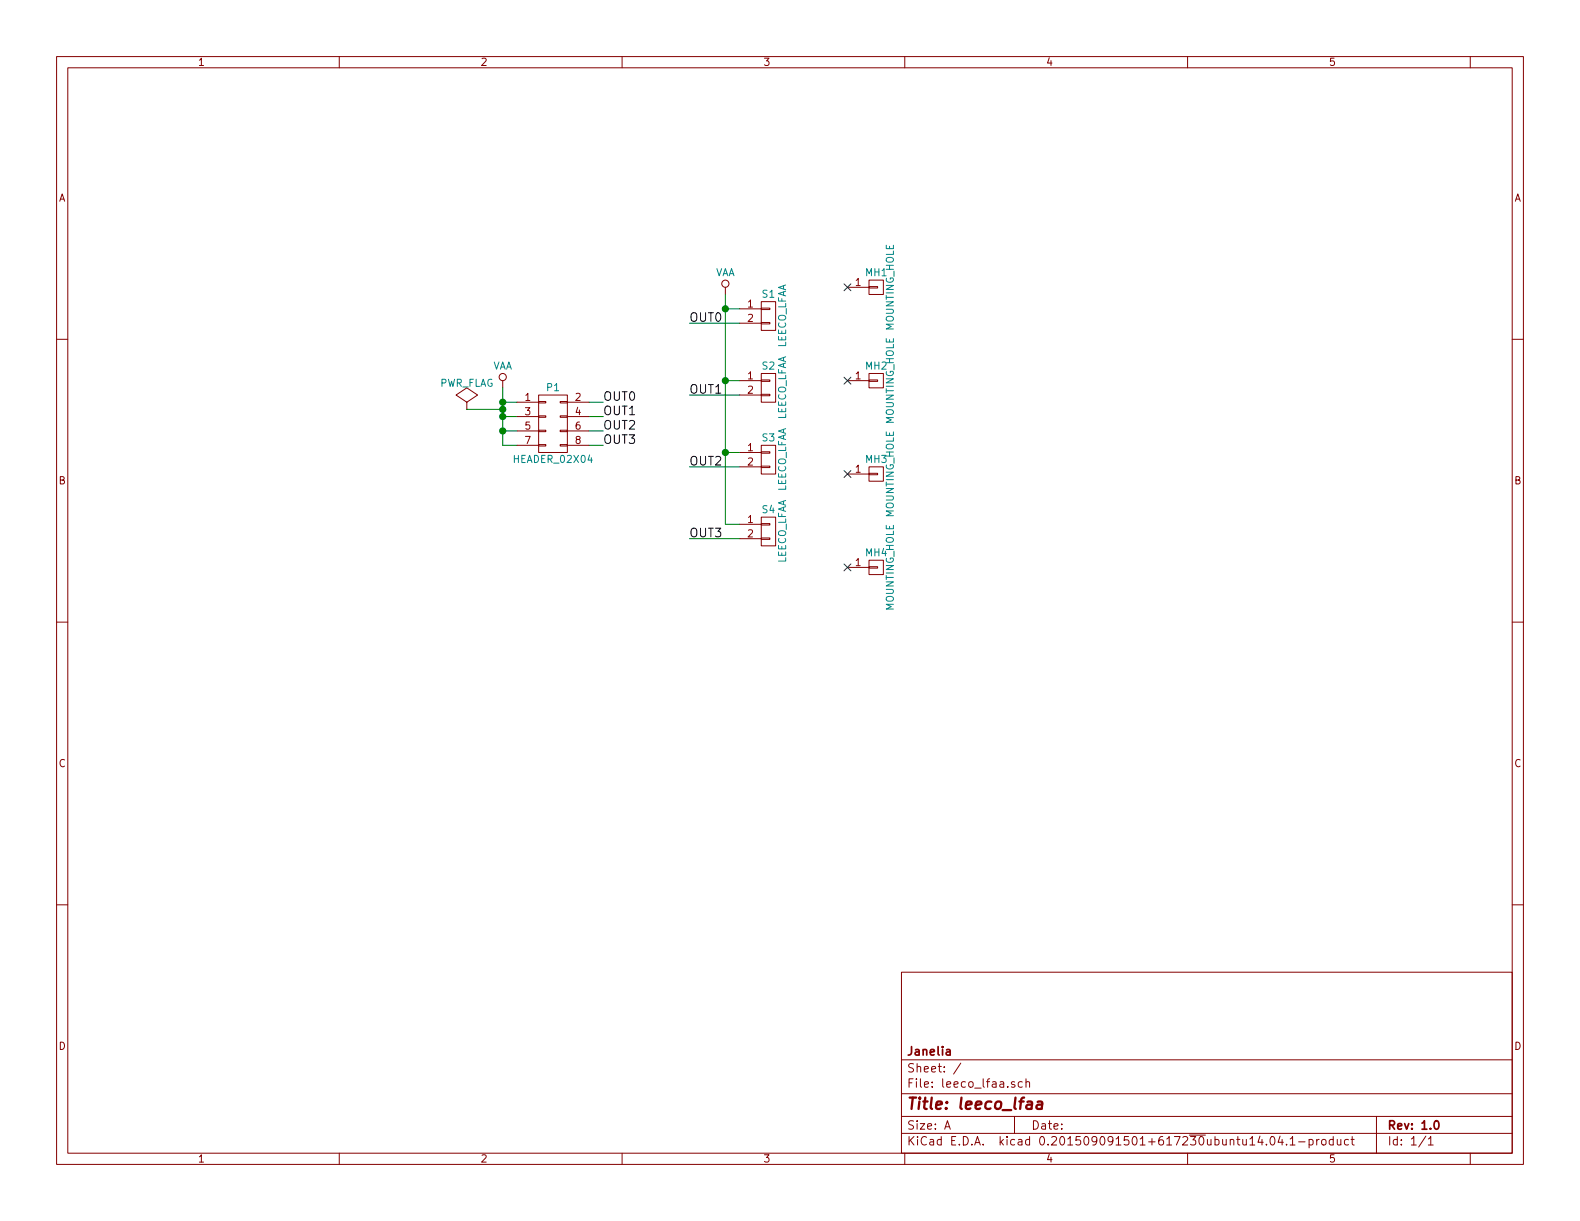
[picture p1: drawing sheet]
EESchema Schematic File Version 4
LIBS:leeco_lfaa-cache
EELAYER 26 0
EELAYER END
$Descr A 11000 8500
encoding utf-8
Sheet 1 1
Title "leeco_lfaa"
Date ""
Rev "1.0"
Comp "Janelia"
Comment1 ""
Comment2 ""
Comment3 ""
Comment4 ""
$EndDescr
$Comp
L power:VAA #PWR2
U 1 1
P 3500 2700
F 0 "#PWR2" H 3500 2550 50  0001 C CNN
F 1 "VAA" H 3500 2850 50  0000 C CNN
F 2 "" H 3500 2700 60  0000 C CNN
F 3 "" H 3500 2700 60  0000 C CNN
	1    3500 2700
	1    0    0    -1  
$EndComp
Wire Wire Line
	3500 2700 3500 2800
Wire Wire Line
	3500 3100 3600 3100
Wire Wire Line
	3600 3000 3500 3000
Connection ~ 3500 3000
Wire Wire Line
	3600 2900 3500 2900
Connection ~ 3500 2900
Wire Wire Line
	3600 2800 3500 2800
Connection ~ 3500 2800
$Comp
L power:VAA #PWR1
U 1 1
P 5050 2050
F 0 "#PWR1" H 5050 1900 50  0001 C CNN
F 1 "VAA" H 5050 2200 50  0000 C CNN
F 2 "" H 5050 2050 60  0000 C CNN
F 3 "" H 5050 2050 60  0000 C CNN
	1    5050 2050
	1    0    0    -1  
$EndComp
Wire Wire Line
	5150 3650 5050 3650
Wire Wire Line
	5050 3650 5050 3150
Wire Wire Line
	5150 3150 5050 3150
Connection ~ 5050 3150
Wire Wire Line
	5150 2650 5050 2650
Connection ~ 5050 2650
Wire Wire Line
	5150 2150 5050 2150
Connection ~ 5050 2150
Wire Wire Line
	5150 2250 4800 2250
Wire Wire Line
	4100 2800 4200 2800
Wire Wire Line
	4100 2900 4200 2900
Wire Wire Line
	4100 3000 4200 3000
Wire Wire Line
	4100 3100 4200 3100
Text Label 4200 2800 0    60   ~ 0
OUT0
Text Label 4200 2900 0    60   ~ 0
OUT1
Text Label 4200 3000 0    60   ~ 0
OUT2
Text Label 4200 3100 0    60   ~ 0
OUT3
Text Label 4800 2250 0    60   ~ 0
OUT0
Wire Wire Line
	5150 2750 4800 2750
Wire Wire Line
	5150 3250 4800 3250
Wire Wire Line
	5150 3750 4800 3750
Text Label 4800 2750 0    60   ~ 0
OUT1
Text Label 4800 3250 0    60   ~ 0
OUT2
Text Label 4800 3750 0    60   ~ 0
OUT3
$Comp
L power:PWR_FLAG #FLG1
U 1 1
P 3250 2850
F 0 "#FLG1" H 3250 2945 50  0001 C CNN
F 1 "PWR_FLAG" H 3250 3030 50  0000 C CNN
F 2 "" H 3250 2850 60  0000 C CNN
F 3 "" H 3250 2850 60  0000 C CNN
	1    3250 2850
	1    0    0    -1  
$EndComp
Wire Wire Line
	3500 2850 3250 2850
Connection ~ 3500 2850
$Comp
L leeco_lfaa:HEADER_02X04 P1
U 1 1
P 3850 2950
F 0 "P1" H 3850 3200 50  0000 C CNN
F 1 "HEADER_02X04" H 3850 2700 50  0000 C CNN
F 2 "leeco_lfaa:HEADER_02x04" H 3850 1750 60  0001 C CNN
F 3 "" H 3850 1750 60  0000 C CNN
F 4 "digikey" H 3950 3300 60  0001 C CNN "Vendor"
F 5 "732-5395-ND" H 4050 3400 60  0001 C CNN "PartNumber"
F 6 "CONN HEADER 8POS 2.54" H 4150 3500 60  0001 C CNN "Description"
	1    3850 2950
	1    0    0    -1  
$EndComp
$Comp
L leeco_lfaa:LEECO_LFAA S1
U 1 1
P 5350 2200
F 0 "S1" H 5350 2350 50  0000 C CNN
F 1 "LEECO_LFAA" V 5450 2200 50  0000 C CNN
F 2 "leeco_lfaa:LEECO_LFAA" H 5250 2250 60  0001 C CNN
F 3 "" H 5350 2350 60  0000 C CNN
F 4 "digikey" H 5450 2450 60  0001 C CNN "Vendor"
F 5 "ED1013-ND" H 5550 2550 60  0001 C CNN "PartNumber"
F 6 "CONN RECEPT PIN .032-.046in .240in" H 5650 2650 60  0001 C CNN "Description"
	1    5350 2200
	1    0    0    -1  
$EndComp
$Comp
L leeco_lfaa:LEECO_LFAA S2
U 1 1
P 5350 2700
F 0 "S2" H 5350 2850 50  0000 C CNN
F 1 "LEECO_LFAA" V 5450 2700 50  0000 C CNN
F 2 "leeco_lfaa:LEECO_LFAA" H 5250 2750 60  0001 C CNN
F 3 "" H 5350 2850 60  0000 C CNN
F 4 "digikey" H 5450 2950 60  0001 C CNN "Vendor"
F 5 "ED1013-ND" H 5550 3050 60  0001 C CNN "PartNumber"
F 6 "CONN RECEPT PIN .032-.046in .240in" H 5650 3150 60  0001 C CNN "Description"
	1    5350 2700
	1    0    0    -1  
$EndComp
$Comp
L leeco_lfaa:LEECO_LFAA S3
U 1 1
P 5350 3200
F 0 "S3" H 5350 3350 50  0000 C CNN
F 1 "LEECO_LFAA" V 5450 3200 50  0000 C CNN
F 2 "leeco_lfaa:LEECO_LFAA" H 5250 3250 60  0001 C CNN
F 3 "" H 5350 3350 60  0000 C CNN
F 4 "digikey" H 5450 3450 60  0001 C CNN "Vendor"
F 5 "ED1013-ND" H 5550 3550 60  0001 C CNN "PartNumber"
F 6 "CONN RECEPT PIN .032-.046in .240in" H 5650 3650 60  0001 C CNN "Description"
	1    5350 3200
	1    0    0    -1  
$EndComp
$Comp
L leeco_lfaa:LEECO_LFAA S4
U 1 1
P 5350 3700
F 0 "S4" H 5350 3850 50  0000 C CNN
F 1 "LEECO_LFAA" V 5450 3700 50  0000 C CNN
F 2 "leeco_lfaa:LEECO_LFAA" H 5250 3750 60  0001 C CNN
F 3 "" H 5350 3850 60  0000 C CNN
F 4 "digikey" H 5450 3950 60  0001 C CNN "Vendor"
F 5 "ED1013-ND" H 5550 4050 60  0001 C CNN "PartNumber"
F 6 "CONN RECEPT PIN .032-.046in .240in" H 5650 4150 60  0001 C CNN "Description"
	1    5350 3700
	1    0    0    -1  
$EndComp
$Comp
L leeco_lfaa:MOUNTING_HOLE MH1
U 1 1
P 6100 2000
F 0 "MH1" H 6100 2100 50  0000 C CNN
F 1 "MOUNTING_HOLE" V 6200 2000 50  0000 C CNN
F 2 "leeco_lfaa:MOUNTING_HOLE" H 6000 2000 60  0001 C CNN
F 3 "" H 6100 2000 60  0000 C CNN
	1    6100 2000
	1    0    0    -1  
$EndComp
$Comp
L leeco_lfaa:MOUNTING_HOLE MH2
U 1 1
P 6100 2650
F 0 "MH2" H 6100 2750 50  0000 C CNN
F 1 "MOUNTING_HOLE" V 6200 2650 50  0000 C CNN
F 2 "leeco_lfaa:MOUNTING_HOLE" H 6000 2650 60  0001 C CNN
F 3 "" H 6100 2650 60  0000 C CNN
	1    6100 2650
	1    0    0    -1  
$EndComp
$Comp
L leeco_lfaa:MOUNTING_HOLE MH3
U 1 1
P 6100 3300
F 0 "MH3" H 6100 3400 50  0000 C CNN
F 1 "MOUNTING_HOLE" V 6200 3300 50  0000 C CNN
F 2 "leeco_lfaa:MOUNTING_HOLE" H 6000 3300 60  0001 C CNN
F 3 "" H 6100 3300 60  0000 C CNN
	1    6100 3300
	1    0    0    -1  
$EndComp
$Comp
L leeco_lfaa:MOUNTING_HOLE MH4
U 1 1
P 6100 3950
F 0 "MH4" H 6100 4050 50  0000 C CNN
F 1 "MOUNTING_HOLE" V 6200 3950 50  0000 C CNN
F 2 "leeco_lfaa:MOUNTING_HOLE" H 6000 3950 60  0001 C CNN
F 3 "" H 6100 3950 60  0000 C CNN
	1    6100 3950
	1    0    0    -1  
$EndComp
NoConn ~ 5900 2000
NoConn ~ 5900 2650
NoConn ~ 5900 3300
NoConn ~ 5900 3950
Wire Wire Line
	3500 3000 3500 3100
Wire Wire Line
	3500 2900 3500 3000
Wire Wire Line
	3500 2800 3500 2850
Wire Wire Line
	5050 3150 5050 2650
Wire Wire Line
	5050 2650 5050 2150
Wire Wire Line
	5050 2150 5050 2050
Wire Wire Line
	3500 2850 3500 2900
$EndSCHEMATC
